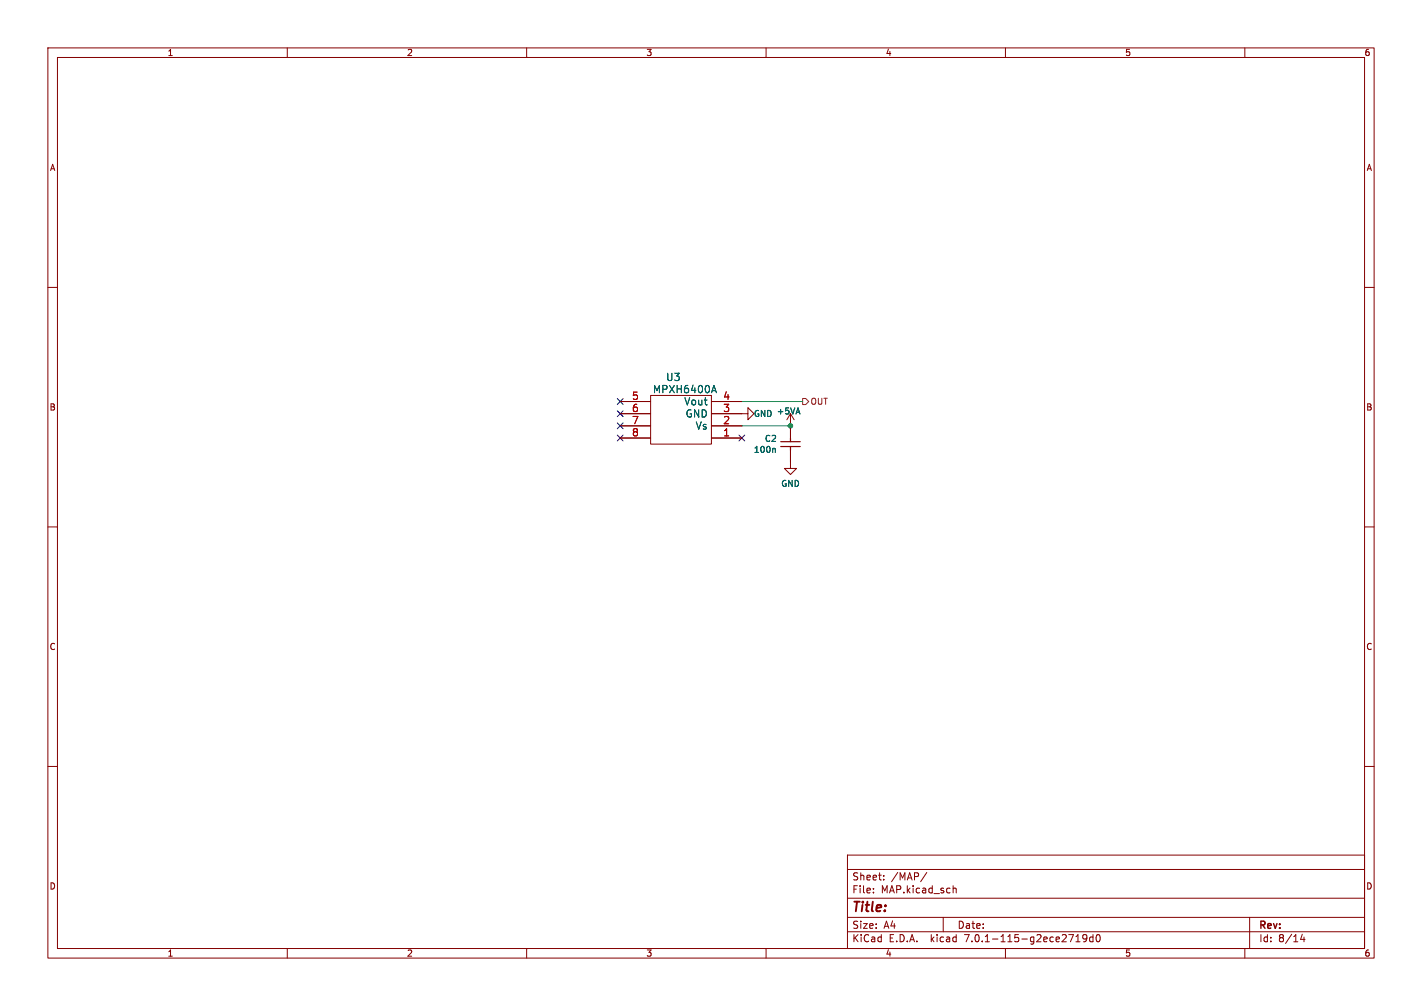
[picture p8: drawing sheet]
<svg xmlns="http://www.w3.org/2000/svg" width="297mm" height="210mm" viewBox="0 0 297 210" stroke-linecap="round" stroke-linejoin="round" font-family="sans-serif">
<g fill="none" stroke="#840000" stroke-width=".21">
<path d="M10 10h277v190h-277zM12 12h273v186h-273zM60 10v2M110 10v2M160 10v2M210 10v2M260 10v2M10 60h2M285 60h2M129.5 91.4h6.4M129.5 88.9h6.4M129.5 86.4h6.4"/>
<path d="M129.5 83.8h6.4M135.9 82.6h12.7v10.1h-12.7zM148.6 86.4h7.6v1.2l1.3-1.2-1.3-1.3v1.3M148.6 91.4h6.3M148.6 88.9h6.3M148.6 83.8h6.3M165.1 94v3.8h-1.3l1.3 1.3 1.3-1.3h-1.3M165.1 86.4l.8 1.2M165.1 86.4v5M165.1 86.4l-.8 1.2M10 110h2M285 110h2"/>
<path d="M10 160h2M285 160h2M177 178.5h108v19.5h-108zM60 198v2M110 198v2M160 198v2M177 194.5h108M177 191.5h108M177 187.5h108M177 181.5h108M182.4 186.3v.1M182.4 185.5v.1"/>
<path d="M184.6 183.6v.1M184.6 182.8v.1M193.6 182.1l-1.3 2M197 191.5v3M199.1 184.9v1.5M199.1 185.5l.2-.1 .3 .1 .1 .9M210 198v2M224.7 196.6h.9M224.7 195.5l.4-.4v1.5M227 195.7l-.3 .3h-.3l-.3-.3 .2-.5 .4-.1 .2 .1a.99 .99 0 0 1-.3 1.4h-.3M228.3 195.7l-.4-.1-.3 .3 .1 .6h.6M228.3 195.1v1.5"/>
<path d="M229.1 195.2l.2-.1a.8 .8 0 0 1 .5 .8 .8 .8 0 0 1-.5 .7 1 1 0 0 1-.2-1.4zM260 198v2M261 191.5v6.5M272 195l-.4 1.1h1M272.4 195.6v1"/>
</g>
<path d="M148.8 81.5h.7M149.1 80.5l.5 1.5M161.8 93.6l.1 .2v.6" fill="none" stroke="#006464" stroke-width=".21"/>
<path d="M163.1 93.2h4M163.1 92.2h4M165.1 91.4v.8M165.1 93.2v.8" fill="none" stroke="#840000" stroke-width=".25"/>
<path d="M167.6 83.2h.7l.6 .6-.6 .7h-.7z" fill="none" stroke="#725600" stroke-width=".21"/>
<path d="M154.9 88.9h10.2M154.9 83.8h12.7" fill="none" stroke="#009600" stroke-width=".21"/>
<path d="M128.9 83.2l1.2 1.2M128.9 90.8l1.2 1.2M128.9 88.3l1.2 1.2M128.9 85.8l1.2 1.2M130.1 83.2l-1.2 1.2M130.1 90.8l-1.2 1.2M130.1 88.3l-1.2 1.2M130.1 85.8l-1.2 1.2M154.3 90.8l1.2 1.2M155.5 90.8l-1.2 1.2" fill="none" stroke="#000084" stroke-width=".21"/>
<circle cx="165.1" cy="88.9" r=".46" fill="#009600" stroke="#009600" stroke-width=".21"/>
<text font-size="2.8" fill="#840000" x="178" y="190.8">Title:</text>
<g font-size="2.1" fill="#a90000">
<text x="132" y="83.6">5</text>
<text x="151" y="83.6">4</text>
<text x="132" y="86.1">6</text>
<text x="132" y="88.6">7</text>
<text x="151" y="88.6">2</text>
<text x="151" y="86.1">3</text>
<text x="132" y="91.2">8</text>
<text x="151" y="91.2">1</text>
</g>
<g font-size="2.1" fill="#006464">
<text x="136.3" y="82.2">MPXH6400A</text>
<text x="139.1" y="79.7">U3</text>
<text x="142.8" y="84.8">Vout</text>
<text x="143.1" y="87.3">GND</text>
<text x="145.2" y="89.9">Vs</text>
</g>
<g font-size="2.1" fill="#840000">
<text x="178" y="183.9">Sheet:</text>
<text x="186.2" y="183.9">/MAP/</text>
<text x="178" y="186.6">File:</text>
<text x="184" y="186.6">MAP.kicad_sch</text>
<text x="178" y="196.8">KiCad</text>
<text x="178" y="194">Size:</text>
<text x="184.6" y="194">A4</text>
<text x="185.7" y="196.8">E.D.A.</text>
<text x="194.4" y="196.8">kicad</text>
<text x="200" y="194">Date:</text>
<text x="201.5" y="196.8">7.0.1-115-g2ece2719d0</text>
<text x="263" y="194.2">Rev:</text>
<text x="263" y="196.8">Id:</text>
<text x="267" y="196.8">8/14</text>
</g>
<g font-size="1.8" fill="#840000">
<text x="35" y="11.8">1</text>
<text x="85" y="11.8">2</text>
<text x="135" y="11.8">3</text>
<text x="185" y="11.8">4</text>
<text x="235" y="11.8">5</text>
<text x="285" y="11.8">6</text>
<text x="10.4" y="35.8">A</text>
<text x="285.4" y="35.8">A</text>
<text x="10.3" y="85.8">B</text>
<text x="285.3" y="85.8">B</text>
<text x="10.3" y="135.8">C</text>
<text x="285.3" y="135.8">C</text>
<text x="10.3" y="185.8">D</text>
<text x="285.3" y="185.8">D</text>
<text x="35" y="199.8">1</text>
<text x="85" y="199.8">2</text>
<text x="135" y="199.8">3</text>
<text x="185" y="199.8">4</text>
<text x="235" y="199.8">5</text>
<text x="285" y="199.8">6</text>
</g>
<g font-size="1.8" fill="#006464">
<text x="157.4" y="87.2">GND</text>
<text x="162.2" y="86.7">+5VA</text>
<text x="157.4" y="94.7">100n</text>
<text x="159.7" y="92.4">C2</text>
<text x="163.1" y="101.8">GND</text>
</g>
<text font-size="1.8" fill="#725600" x="169.3" y="84.6">OUT</text>
</svg>
